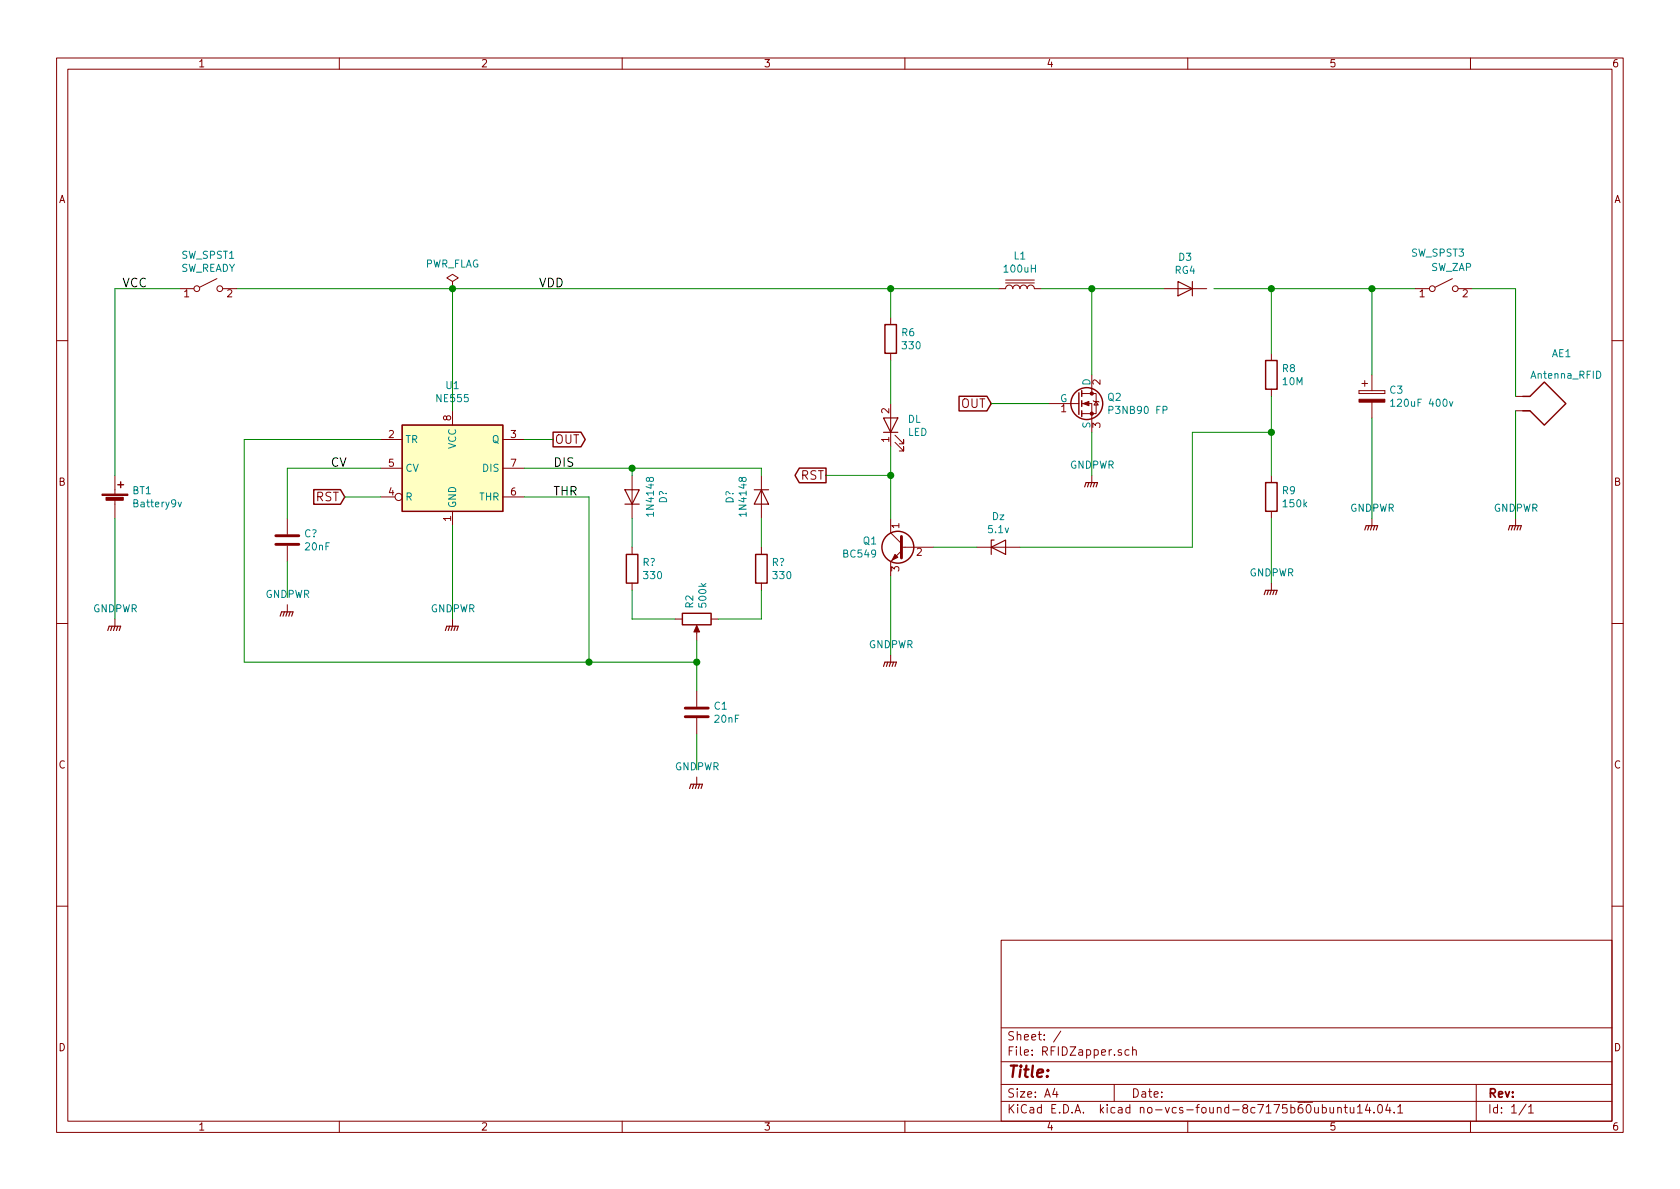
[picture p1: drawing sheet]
<svg xmlns="http://www.w3.org/2000/svg" width="297mm" height="210mm" viewBox="0 0 297 210" stroke-linecap="round" stroke-linejoin="round" font-family="sans-serif">
<g fill="none" stroke="#840000" stroke-width=".18">
<path d="M10 10.3h277v189.9h-277zM12 12.2h273v186.1h-273zM60 10.3v1.9M110 10.3v1.9M160 10.3v1.9M210 10.3v1.9M260 10.3v1.9M31.7 51h2.6M38.4 49.3l-3.1 1.5M39.4 51h2.5M80 49.8l1-.7-1-.6-1 .6 1 .7v1.2M80 51h.1"/>
<path d="M157.5 56.1v1.3M176.5 51h1.3a.63 .63 0 0 1 .6-.6 .63 .63 0 0 1 .7 .6 .63 .63 0 0 1 .6-.6 .63 .63 0 0 1 .6 .6 .63 .63 0 0 1 .7-.6 .63 .63 0 0 1 .6 .6 .63 .63 0 0 1 .6-.6 .63 .63 0 0 1 .7 .6h1.2M177.8 50h5.1M177.8 49.5h5.1M205.7 51h7.7M250.2 51h2.5M256.8 49.3l-3.1 1.5M257.8 51h2.5M10 60.2h2M67.3 77.7h3.8M80 72.6v2.6M88.9 77.7h3.8"/>
<path d="M157.5 62.5v1.2M157.5 71.4v7.6M158.2 78.2l1.6 1.6v-.8v.8h-.8M158.2 77l1.6 1.5v-.8v.8h-.8M185.4 71.4h5.4M191.3 71.4h1.7v5M191.3 69.6h1.7M193 69.6h.8v3.5h-2.5M193 66.3v3.3M193.3 70.9l.1 .1h.8l.1 .1M193.8 71l.4 .6h-.8zM224.8 62.5v1.2"/>
<path d="M224.8 68.8v1.3M240.3 69.1v.5zM240.3 69.6h4.6zM240.3 69.1h4.6zM240.8 67.8h1M241.3 67.3v1M242.6 66.3v2.8M242.6 71.1v2.8M244.9 69.1v.5zM268 70.1h2.5M268 72.6h2.5M285 60.2h2"/>
<path d="M20.3 84.1v3.3M20.3 88.4v3.3M50.8 91.7v2.8M50.8 96.5v2.8M67.3 87.9h2.5M67.3 82.8h3.8M80 90.4v2.6M88.9 87.9h3.8M88.9 82.8h3.8M111.8 84.1v7.6M111.8 96.8v1.2M134.6 84.1v7.6"/>
<path d="M134.6 96.8v1.2M157.5 91.7v2.5l1.9 1.9M159.4 97.4l-1.9 1.9v2.5M159.4 96.8h5.7M172.7 96.8h7.6M193 84.1v1.2M224.8 84.1v1.2M224.8 90.4v1.3M242.6 91.7v1.3M268 91.7v1.3M10 110.3h2M20.3 109.5v1.2"/>
<path d="M50.8 106.9v1.3M80 109.5v1.2M111.8 103.1v1.3M119.4 109.5h1.2M123.2 111v2.3M125.7 109.5h1.3M134.6 103.1v1.3M157.5 115.8v1.3M224.8 103.1v1.3M285 110.3h2M123.2 122.2v2.8M123.2 127v2.8"/>
<path d="M123.2 137.4v1.3M10 160.2h2M177 166.3h108v32h-108zM285 160.2h2M60 198.3v1.9M110 198.3v1.9M160 198.3v1.9M177 194.8h108M177 191.8h108M177 187.8h108M177 181.8h108M186.5 192.5l-.4 1h1"/>
<path d="M186.8 193v1M187.6 182.3l-1.3 2M197 191.8v3M199.6 185.7l-.4-.1-.3 .3 .1 .6 .2 .1 .4-.1M200.3 185.7a.37 .37 0 0 1 .6 .1v.8M200.3 185.1v1.5M210 198.3v1.9M233.8 195.9l.4-.1 .3 .3-.1 .6-.2 .1-.4-.1M233.8 195.3v1.5M235.2 195.8v.8a.37 .37 0 0 0 .6 .1M235.8 195.8v1M236.5 196l.1-.1a.37 .37 0 0 1 .6 .1v.8"/>
<path d="M236.5 195.8v1M237.6 195.8h.6M237.9 195.3v1.3l.3 .2M238.7 195.8l.1 .9 .3 .1 .3-.1M239.4 195.8v1M240 195.8l.4-.5v1.5M240 196.8h.9M241.8 195.2l-.4 1.1h1M242.1 195.8v1M242.9 196.7v.1M243.7 195.5l.4-.2a.94 .94 0 0 1 0 1.5l-.5-.3v-.6zM245.4 195.2l-.4 1.1h.9"/>
<path d="M245.7 195.8v1M246.5 196.7v.1M247.1 195.8l.5-.5v1.5M247.1 196.8h.9M260 198.3v1.9M261 191.8v6.5M269.8 195.2l-1.2 2M270.3 195.8l.4-.5v1.5M270.3 196.8h.8"/>
<circle cx="34.8" cy="51" r=".51"/>
<circle cx="38.9" cy="51" r=".51"/>
<circle cx="253.2" cy="51" r=".51"/>
<circle cx="257.3" cy="51" r=".51"/>
<circle cx="70.5" cy="87.9" r=".63"/>
</g>
<g fill="#840000" stroke="#840000" stroke-width=".18">
<path d="M18 87.4h4.6v.2h-4.6z"/>
<path d="M18.7 88h3.1v.5h-3.1z"/>
<path d="M158.2 98l.5 .5-1 .6z"/>
<path d="M240.3 70.6h4.6v.5h-4.6z"/>
<path d="M191.5 71.4l1-.4v.7z"/>
<path d="M123.2 110.6l.5 1.2h-1z"/>
<circle cx="193" cy="73.1" r=".28"/>
<circle cx="193" cy="69.6" r=".28"/>
</g>
<g fill="none" stroke="#840000" stroke-width=".25">
<path d="M156.5 57.4h2v5.1h-2zM71.1 75.2h17.8v15.2h-17.8zM97.8 76.4h4.9l.8 1.3-.8 1.3h-4.9zM169.6 70.1h4.9l.8 1.3-.8 1.3h-4.9zM190.8 69.5v3.8M191.3 69.1v1M191.3 70.9v1M191.3 72.6v1.1M223.8 63.7h2v5.1h-2zM269.2 70.1h1.3l2.5-2.5 3.9 3.8-3.9 3.8-2.5-2.6h-1.3M20.8 85.7h1M21.3 85.2v1"/>
<path d="M55.5 86.6h4.7l.8 1.3-.8 1.3h-4.7zM110.7 98h2.1v5.1h-2.1zM133.6 98h2v5.1h-2zM141.3 82.8h4.7v2.6h-4.7l-.7-1.3zM223.8 85.3h2v5.1h-2zM120.6 108.5h5.1v2h-5.1z"/>
<circle cx="192.2" cy="71.4" r="2.82"/>
<circle cx="158.7" cy="96.8" r="2.82"/>
</g>
<path d="M205.6 72.5l.7-.1v-.4l-.2-.1h-.5v1.2M245.9 70.9l.3-.3v1.3M245.9 71.9h.7M256.3 71l.3 .9 .3-.9M31.5 88.8l.3 .8 .3-.8" fill="none" stroke="#008484" stroke-width=".18"/>
<g fill="none" stroke="#840000" stroke-width=".2">
<path d="M208.3 49.8l2.5 1.2-2.5 1.3zM210.8 49.8v2.5M156.2 73.9h2.5l-1.2 2.5zM156.2 76.4h2.5M110.5 86.6h2.5l-1.2 2.5zM110.5 89.1h2.5M133.3 86.6h2.6M134.6 86.6l1.3 2.5h-2.6zM175.3 96.8l2.5-1.3v2.5zM175.8 95.5h-.5v2.5M191.8 86.1l.2-.8h2.1l-.3 .8M192.5 85.3l-.2 .8"/>
<path d="M193 85.3l-.2 .8M193.5 85.3l-.2 .8M241.3 93.7l.3-.7h2l-.3 .7M242.1 93l-.3 .7M242.6 93l-.3 .7M243.1 93l-.3 .7M266.7 93.7l.3-.7h2l-.3 .7M267.5 93l-.3 .7M268 93l-.3 .7M268.5 93l-.3 .7M19 111.5l.3-.8h2l-.2 .8M19.8 110.7l-.2 .8"/>
<path d="M20.3 110.7l-.2 .8M20.8 110.7l-.2 .8M49.5 109l.3-.8h2l-.2 .8M50.3 108.2l-.3 .8M50.8 108.2l-.3 .8M51.3 108.2l-.2 .8M78.7 111.5l.3-.8h2l-.2 .8M79.5 110.7l-.3 .8M80 110.7l-.2 .8M80.5 110.7l-.2 .8M156.2 117.9l.3-.8h2l-.3 .8M157 117.1l-.3 .8"/>
<path d="M157.5 117.1l-.3 .8M158 117.1l-.3 .8M223.5 105.2l.3-.8h2l-.2 .8M224.3 104.4l-.3 .8M224.8 104.4l-.3 .8M225.3 104.4l-.3 .8M121.9 139.4l.3-.7h2l-.2 .7M122.7 138.7l-.3 .7M123.2 138.7l-.3 .7M123.7 138.7l-.3 .7"/>
</g>
<path d="M48.8 96.3h4M48.8 94.7h4M159.4 94.9v3.8M121.2 126.7h4M121.2 125.2h4" fill="none" stroke="#840000" stroke-width=".51"/>
<path d="M71.1 75.2h17.8v15.2h-17.8z" fill="#ffffc2" stroke="#ffffc2" stroke-width=".18"/>
<g fill="none" stroke="#008400" stroke-width=".18">
<path d="M31.7 51h-11.4v33.1M41.9 51h134.6M80 51v21.6M157.5 51v5.1M184.1 51h21.6M193 51v15.3M214.6 51h35.6M224.8 51v11.5M242.6 51v15.3M260.3 51h7.7v19.1M67.3 77.7h-24.1v39.4h80M92.7 77.7h5.1"/>
<path d="M157.5 63.7v7.7M157.5 79v12.7M175.3 71.4h10.1M193 76.4v7.7M224.8 70.1v14M224.8 76.4h-14v20.4h-30.5M242.6 73.9v17.8M268 72.6v19.1M20.3 91.7v17.8M50.8 99.3v6.4M61 87.9h6.3M67.3 82.8h-16.5v8.9"/>
<path d="M80 93v16.5M92.7 82.8h41.9v1.3M92.7 87.9h11.4v29.2M111.8 82.8v1.3M111.8 91.7v5.1M134.6 91.7v5.1M146 84.1h11.5M165.1 96.8h7.6M224.8 91.7v11.4M111.8 104.4v5.1h7.6M123.2 113.3v8.9M134.6 104.4v5.1h-7.6"/>
<path d="M157.5 101.8v14M123.2 129.8v6.3"/>
</g>
<g fill="#008400" stroke="#008400" stroke-width=".25">
<circle cx="80" cy="51" r=".51"/>
<circle cx="242.6" cy="51" r=".51"/>
<circle cx="224.8" cy="51" r=".51"/>
<circle cx="193" cy="51" r=".51"/>
<circle cx="111.8" cy="82.8" r=".51"/>
<circle cx="123.2" cy="117.1" r=".51"/>
<circle cx="104.1" cy="117.1" r=".51"/>
<circle cx="157.5" cy="51" r=".51"/>
<circle cx="157.5" cy="84.1" r=".51"/>
<circle cx="224.8" cy="76.4" r=".51"/>
</g>
<text font-size="2.8" fill="#840000" x="178" y="190.5">Title:</text>
<g font-size="2.1">
<text x="21.6" y="50.8">VCC</text>
<text x="95.2" y="50.8">VDD</text>
<text x="58.4" y="82.5">CV</text>
<text x="97.8" y="82.5">DIS</text>
<text x="97.8" y="87.6">THR</text>
</g>
<g font-size="2.1" fill="#840000">
<text x="169.9" y="72.1">OUT</text>
<text x="98" y="78.5">OUT</text>
<text x="55.8" y="88.6">RST</text>
<text x="141.6" y="84.8">RST</text>
<text x="178" y="184">Sheet: /</text>
<text x="178" y="186.7">File: RFIDZapper.sch</text>
<text x="178" y="196.9">KiCad E.D.A. kicad no-vcs-found-8c7175b60ubuntu14.04.1</text>
<text x="178" y="194.1">Size: A4</text>
<text x="200" y="194.1">Date:</text>
<text x="263" y="194.1">Rev:</text>
<text x="263" y="196.9">Id: 1/1</text>
</g>
<g font-size="1.8" fill="#840000">
<text x="35" y="11.9">1</text>
<text x="85" y="11.9">2</text>
<text x="135" y="11.9">3</text>
<text x="185" y="11.9">4</text>
<text x="235" y="11.9">5</text>
<text x="285" y="11.9">6</text>
<text x="10.4" y="35.9">A</text>
<text x="285.4" y="35.9">A</text>
<text x="32.5" y="52.6">1</text>
<text x="40.2" y="52.6">2</text>
<text x="251" y="52.6">1</text>
<text x="258.6" y="52.6">2</text>
<text x="194.6" y="68" transform="rotate(-90 194.6 68)">2</text>
<text x="68.7" y="77.5">2</text>
<text x="79.8" y="74.4" transform="rotate(-90 79.8 74.4)">8</text>
<text x="90.3" y="77.5">3</text>
<text x="157.2" y="73.1" transform="rotate(-90 157.2 73.1)">2</text>
<text x="187.6" y="72.9">1</text>
<text x="194.6" y="75.7" transform="rotate(-90 194.6 75.7)">3</text>
<text x="68.7" y="82.5">5</text>
<text x="90.3" y="82.5">7</text>
<text x="157.2" y="78.2" transform="rotate(-90 157.2 78.2)">1</text>
<text x="10.4" y="85.9">B</text>
<text x="68.7" y="87.6">4</text>
<text x="90.3" y="87.6">6</text>
<text x="285.4" y="85.9">B</text>
<text x="79.8" y="92.2" transform="rotate(-90 79.8 92.2)">1</text>
<text x="159" y="93.4" transform="rotate(-90 159 93.4)">1</text>
<text x="159" y="101.1" transform="rotate(-90 159 101.1)">3</text>
<text x="162.1" y="98.3">2</text>
<text x="10.4" y="135.9">C</text>
<text x="285.4" y="135.9">C</text>
<text x="10.4" y="185.9">D</text>
<text x="285.4" y="185.9">D</text>
<text x="35" y="199.9">1</text>
<text x="85" y="199.9">2</text>
<text x="135" y="199.9">3</text>
<text x="185" y="199.9">4</text>
<text x="235" y="199.9">5</text>
<text x="285" y="199.9">6</text>
</g>
<g font-size="1.8" fill="#008484">
<text x="32.1" y="45.8">SW_SPST1</text>
<text x="75.1" y="47.3">PWR_FLAG</text>
<text x="179.3" y="45.9">L1</text>
<text x="208.4" y="46.1">D3</text>
<text x="249.5" y="45.4">SW_SPST3</text>
<text x="253" y="47.9">SW_ZAP</text>
<text x="31.8" y="48.1">SW_READY</text>
<text x="177.7" y="48.2">100uH</text>
<text x="207.7" y="48.4">RG4</text>
<text x="159.5" y="59.5">R6</text>
<text x="159.7" y="61.8">330</text>
<text x="226.8" y="65.8">R8</text>
<text x="274.4" y="63.2">AE1</text>
<text x="77.3" y="71.1">NE555</text>
<text x="78.9" y="68.8">U1</text>
<text x="187.4" y="71.1">G</text>
<text x="192.8" y="68.2" transform="rotate(-90 192.8 68.2)">D</text>
<text x="195.9" y="70.9">Q2</text>
<text x="226.9" y="68.1">10M</text>
<text x="245.8" y="69.6">C3</text>
<text x="246.6" y="71.9">120uF 400v</text>
<text x="270.8" y="67">Antenna_RFID</text>
<text x="160.5" y="74.8">DL</text>
<text x="160.5" y="77.1">LED</text>
<text x="192.8" y="75.8" transform="rotate(-90 192.8 75.8)">S</text>
<text x="196.5" y="73.2">P3NB90 FP</text>
<text x="71.6" y="78.4">TR</text>
<text x="71.6" y="83.4">CV</text>
<text x="80.6" y="79.4" transform="rotate(-90 80.6 79.4)">VCC</text>
<text x="85.4" y="83.4">DIS</text>
<text x="87" y="78.4">Q</text>
<text x="189.1" y="82.9">GNDPWR</text>
<text x="23.4" y="87.4">BT1</text>
<text x="23.8" y="89.7">Battery9v</text>
<text x="71.6" y="88.5">R</text>
<text x="80.6" y="89.9" transform="rotate(-90 80.6 89.9)">GND</text>
<text x="84.8" y="88.5">THR</text>
<text x="117.9" y="89" transform="rotate(-90 117.9 89)">D?</text>
<text x="129.7" y="89" transform="rotate(-90 129.7 89)">D?</text>
<text x="226.8" y="87.4">R9</text>
<text x="227" y="89.7">150k</text>
<text x="53.8" y="95">C?</text>
<text x="115.6" y="91" transform="rotate(-90 115.6 91)">1N4148</text>
<text x="132" y="91" transform="rotate(-90 132 91)">1N4148</text>
<text x="174.8" y="94.3">5.1v</text>
<text x="175.5" y="92">Dz</text>
<text x="238.7" y="90.5">GNDPWR</text>
<text x="264.1" y="90.5">GNDPWR</text>
<text x="54.1" y="97.3">20nF</text>
<text x="113.6" y="100.1">R?</text>
<text x="136.5" y="100.1">R?</text>
<text x="149.3" y="98.6">BC549</text>
<text x="152.7" y="96.3">Q1</text>
<text x="220.9" y="101.9">GNDPWR</text>
<text x="46.9" y="105.7">GNDPWR</text>
<text x="113.9" y="102.4">330</text>
<text x="122.6" y="107.5" transform="rotate(-90 122.6 107.5)">R2</text>
<text x="124.9" y="107.3" transform="rotate(-90 124.9 107.3)">500k</text>
<text x="136.8" y="102.4">330</text>
<text x="16.4" y="108.3">GNDPWR</text>
<text x="76.1" y="108.3">GNDPWR</text>
<text x="153.6" y="114.6">GNDPWR</text>
<text x="126.3" y="125.5">C1</text>
<text x="126.4" y="127.8">20nF</text>
<text x="119.3" y="136.2">GNDPWR</text>
</g>
</svg>
